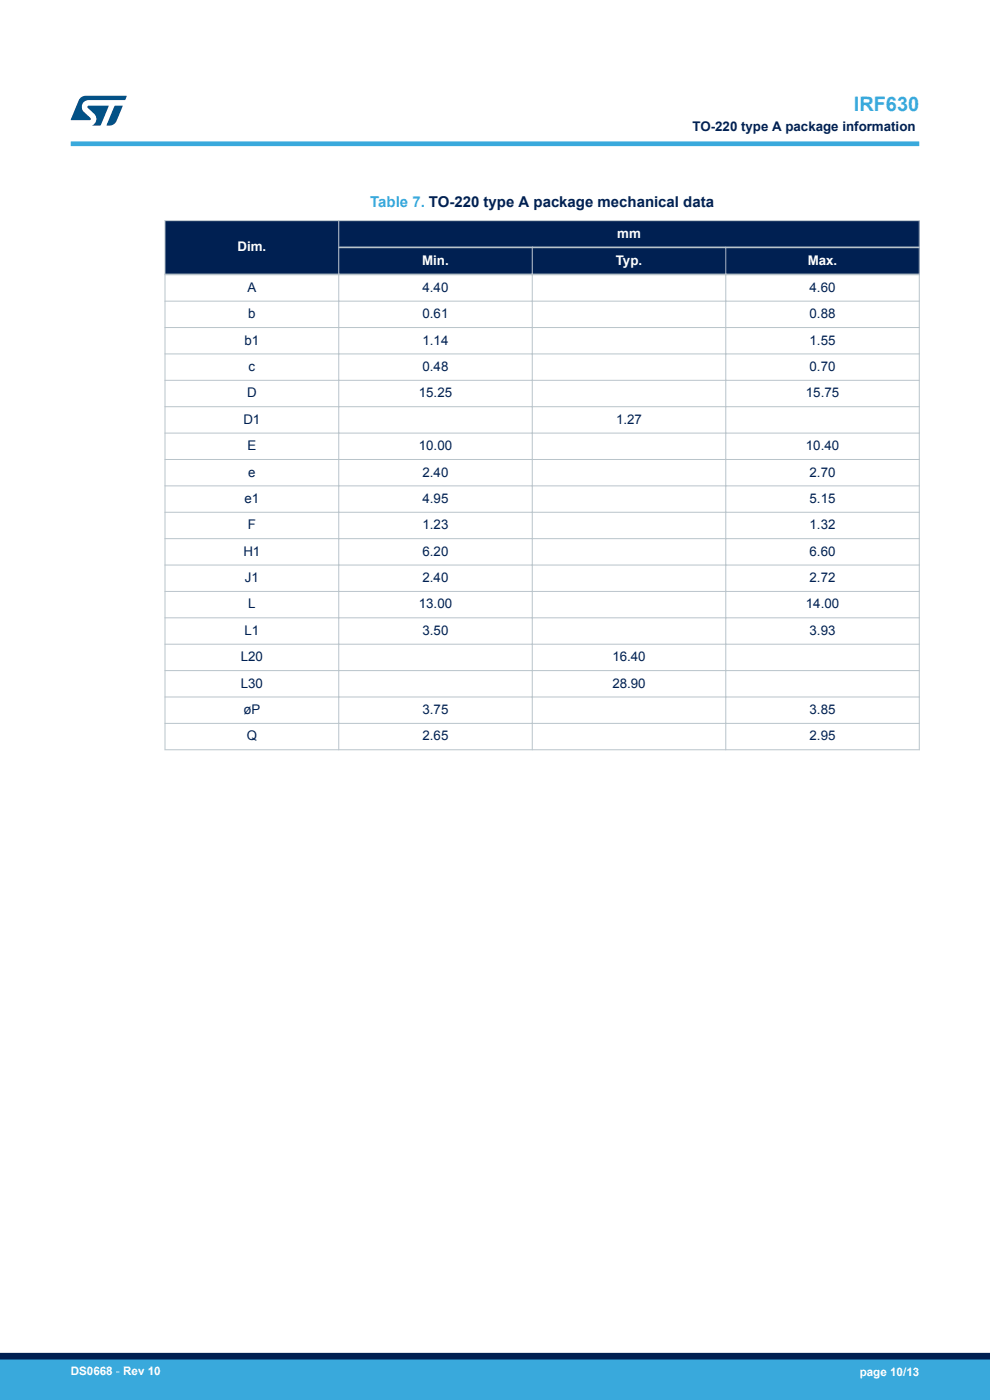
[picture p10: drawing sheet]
<svg xmlns="http://www.w3.org/2000/svg" width="210mm" height="297mm" viewBox="0 0 210 297" stroke-linecap="round" stroke-linejoin="round" font-family="sans-serif">
<g fill="#002052">
<path d="M35 46.8h160v11.4h-160z" fill-rule="evenodd"/>
<path d="M35 46.8h160v5.7h-160z" fill-rule="evenodd"/>
<path d="M35 52.5h160v5.7h-160z" fill-rule="evenodd"/>
<path d="M35.1 46.9h36.7v11.1h-36.7z" fill-rule="evenodd"/>
</g>
<g fill="none" stroke="#b9c4ca" stroke-width=".21">
<path d="M34.9 46.8h160.2M35 46.7v112.5M71.9 46.7v112.5M112.9 52.3v106.9M154 52.3v106.9M195 46.7v112.5M34.9 63.9h160.2M34.9 69.5h160.2M34.9 75.1h160.2M34.9 80.7h160.2M34.9 86.3h160.2M34.9 91.9h160.2"/>
<path d="M34.9 97.5h160.2M34.9 103.1h160.2M34.9 108.7h160.2M34.9 114.3h160.2M34.9 119.9h160.2M34.9 125.5h160.2M34.9 131.1h160.2M34.9 136.7h160.2M34.9 142.3h160.2M34.9 147.9h160.2M34.9 153.5h160.2M34.9 159.1h160.2"/>
</g>
<path d="M71.8 52.5h123.3M195.1 58.2h-160.2" fill="none" stroke="#b9c4ca" stroke-width=".35"/>
<path d="M15 30.5h180" fill="none" stroke="#39a9dc" stroke-width="1"/>
<g fill="#005288">
<path d="M17.1 20.7l1.1-.4 8.7 .1-.4 .8h-7.6a1.45 1.45 0 0 0-1.4 .9 1.45 1.45 0 0 0 .2 1.6l1.5 1.3v.4l-4.2 .1 1.7-4.2z"/>
<path d="M24.3 22.4l1.7 .1-1.3 3.2a1.6 1.6 0 0 1-1.5 .9l-.6-.1z"/>
<path d="M18.6 22.5h4.5l-1.8 4.1h-1.7a1.54 1.54 0 0 0 .4-2.4l-1.4-1.3z"/>
</g>
<g fill="#39a9dc">
<path d="M0 288.4h210v8.6h-210z" fill-rule="evenodd"/>
<path d="M-.1 288.4h210.2v4.4h-210.2z" fill-rule="evenodd"/>
</g>
<path d="M0 287.7h210" fill="none" stroke="#002052" stroke-width="1.4"/>
<text font-size="4.2" fill="#39a9dc" x="181.1" y="23.5">IRF630</text>
<text font-size="3.2" fill="#39a9dc" x="78.5" y="43.8">Table 7. TO-220 type A package mechanical data</text>
<g font-size="2.8" fill="#002052">
<text x="146.9" y="27.9">TO-220 type A package information</text>
<text x="52.5" y="61.9">A</text>
<text x="89.6" y="61.9">4.40</text>
<text x="171.7" y="61.9">4.60</text>
<text x="52.6" y="67.5">b</text>
<text x="89.6" y="67.5">0.61</text>
<text x="171.7" y="67.5">0.88</text>
<text x="51.9" y="73.1">b1</text>
<text x="89.6" y="73.1">1.14</text>
<text x="171.7" y="73.1">1.55</text>
<text x="52.7" y="78.7">c</text>
<text x="89.6" y="78.7">0.48</text>
<text x="171.7" y="78.7">0.70</text>
<text x="51.6" y="89.9">D1</text>
<text x="52.4" y="84.3">D</text>
<text x="88.8" y="84.3">15.25</text>
<text x="130.7" y="89.9">1.27</text>
<text x="170.9" y="84.3">15.75</text>
<text x="52.5" y="95.5">E</text>
<text x="88.8" y="95.5">10.00</text>
<text x="170.9" y="95.5">10.40</text>
<text x="52.6" y="101.1">e</text>
<text x="89.6" y="101.1">2.40</text>
<text x="171.7" y="101.1">2.70</text>
<text x="51.9" y="106.7">e1</text>
<text x="89.6" y="106.7">4.95</text>
<text x="171.7" y="106.7">5.15</text>
<text x="52.6" y="112.3">F</text>
<text x="89.6" y="112.3">1.23</text>
<text x="171.7" y="112.3">1.32</text>
<text x="51.6" y="117.9">H1</text>
<text x="89.6" y="117.9">6.20</text>
<text x="171.7" y="117.9">6.60</text>
<text x="51.9" y="123.5">J1</text>
<text x="89.6" y="123.5">2.40</text>
<text x="171.7" y="123.5">2.72</text>
<text x="52.6" y="129.1">L</text>
<text x="88.8" y="129.1">13.00</text>
<text x="170.9" y="129.1">14.00</text>
<text x="51.9" y="134.7">L1</text>
<text x="89.6" y="134.7">3.50</text>
<text x="171.7" y="134.7">3.93</text>
<text x="51.1" y="140.3">L20</text>
<text x="129.9" y="140.3">16.40</text>
<text x="51.1" y="145.9">L30</text>
<text x="129.9" y="145.9">28.90</text>
<text x="51.6" y="151.5">øP</text>
<text x="89.6" y="151.5">3.75</text>
<text x="171.7" y="151.5">3.85</text>
<text x="52.3" y="157.1">Q</text>
<text x="89.6" y="157.1">2.65</text>
<text x="171.7" y="157.1">2.95</text>
</g>
<g font-size="2.8" fill="#fff">
<text x="50.4" y="53.3">Dim.</text>
<text x="130.9" y="50.4">mm</text>
<text x="89.6" y="56.2">Min.</text>
<text x="130.6" y="56.2">Typ.</text>
<text x="171.3" y="56.2">Max.</text>
</g>
<g font-size="2.5" fill="#fff">
<text x="15" y="291.6">DS0668 - Rev 10</text>
<text x="182.4" y="291.9">page 10/13</text>
</g>
</svg>
